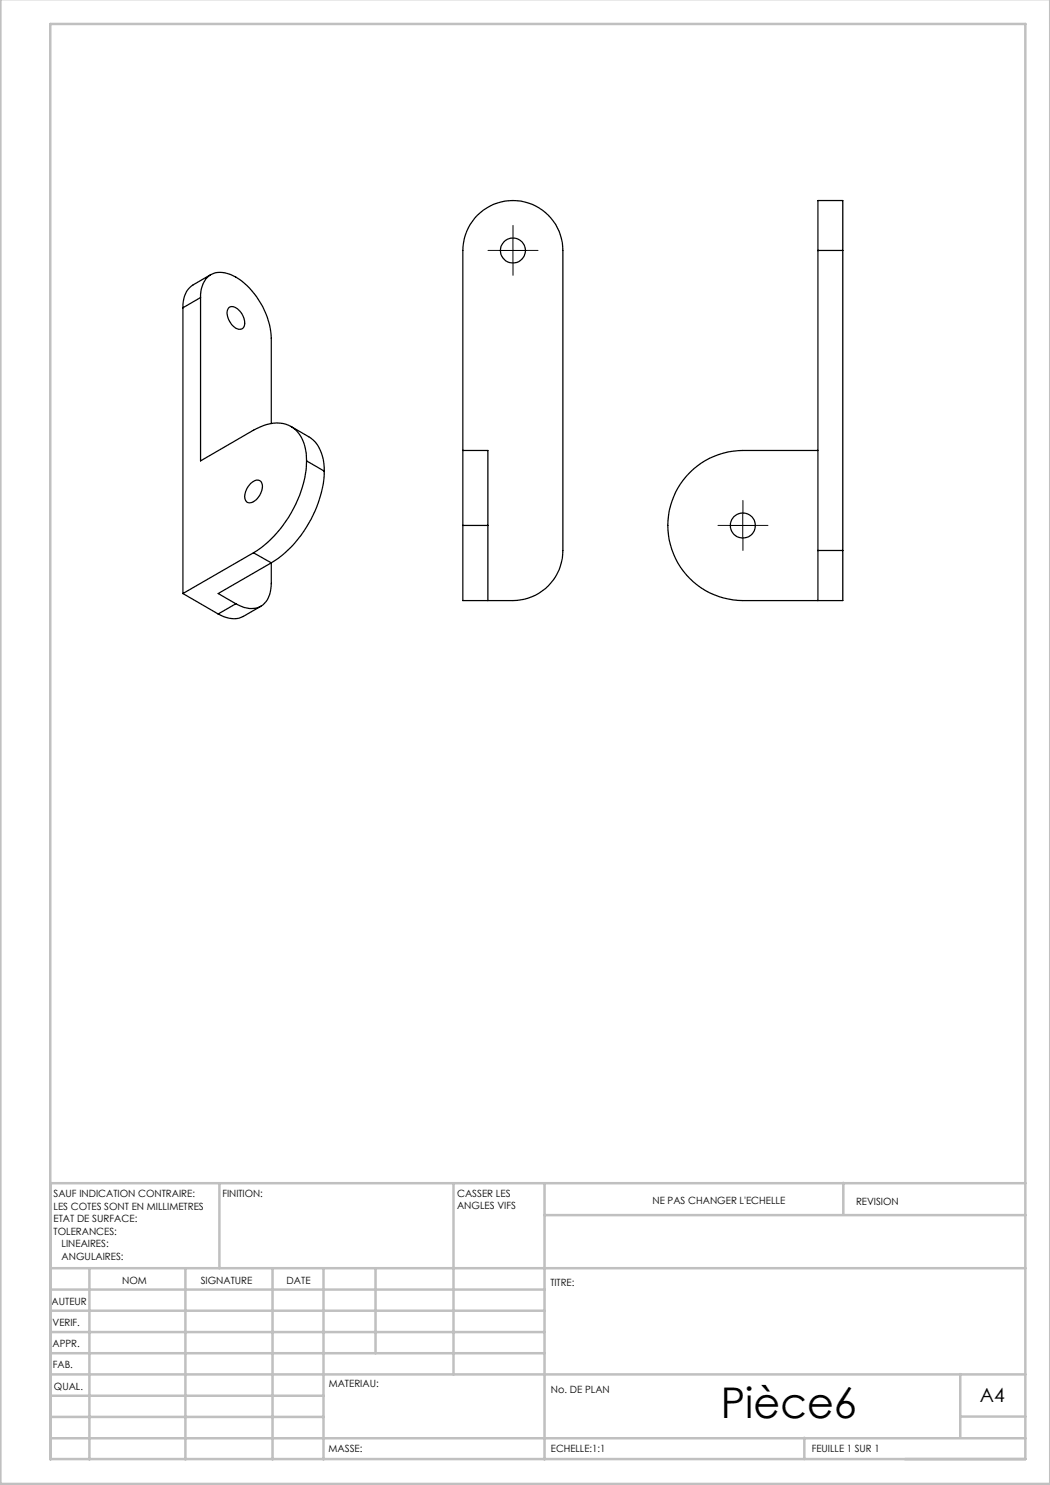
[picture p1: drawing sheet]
<svg xmlns="http://www.w3.org/2000/svg" width="210mm" height="297mm" viewBox="0 0 210 297" stroke-linecap="round" stroke-linejoin="round" font-family="sans-serif">
<path d="M100.1 50.1h-2.5M102.6 47.6v-2.5M102.6 52.6v2.5M105.1 50.1h2.5M146.1 105.1h-2.5M148.6 102.6v-2.5M148.6 107.6v2.5M151.1 105.1h2.5" fill="none" stroke="#000" stroke-width=".2" stroke-dasharray="30.5 1.3 1.3 1.3"/>
<path d="M100.1 50.1h5M102.6 47.6v5M146.1 105.1h5M148.6 102.6v5" fill="none" stroke="#000" stroke-width=".2"/>
<g fill="none" stroke="#c0c0c0" stroke-width=".5">
<path d="M.1 -.1v296.9h209.9v-296.9M10.1 4.8h195v287h-195zM43.9 236.6v17M90.7 236.6v38.3M108.9 236.6v55.3M168.7 236.6v6.3M205.1 236.6h-195v55.3M10.1 253.6h195M10.1 257.9h98.8M17.9 253.6v38.3M37.1 253.6v38.3M54.5 253.6v38.3"/>
<path d="M64.7 253.6v38.3M75.1 253.6v17M108.9 243h96.2M10.1 270.6h98.8M10.1 266.4h98.8M10.1 262.1h98.8M10.1 279.1h54.6M10.1 274.9h195M192.1 274.8v12.7M10.1 287.7h195M10.1 283.4h54.6M160.9 287.5v4.3"/>
<path d="M192.1 283.3h13"/>
</g>
<g fill="none" stroke="#000" stroke-width=".25">
<path d="M40.1 59.5v32.7l10.6-6.2a8.1 8.1 0 0 1 7-.9 6.8 6.8 0 0 1 3.6 6.3v.8M40.1 59.5a4.7 4.7 0 0 1 2.9-4.9 7.3 7.3 0 0 1 6.4 2.5 16.1 16.1 0 0 1 4.9 10.6v17M40.1 59.5l-3.5 2.1M42.2 54.9l-3.6 2.1a5 5 0 0 0-2 4.6M163.6 50.1v-10h5v10M163.6 50.1h5M163.6 50.1v60M168.6 50.1v60M36.6 61.6v57.1M45.8 61.6a1.59 1.59 0 0 1 2.2 .6 2.94 2.94 0 0 1 .6 3.4 1.8 1.8 0 0 1-2.5-1 2.66 2.66 0 0 1-.3-3zM50.2 96.7a1.34 1.34 0 0 1 2.1-.3 3.3 3.3 0 0 1-2.4 4.2 1.3 1.3 0 0 1-.9-2l.5-1zM58.2 85.3l3.5 2a7.5 7.5 0 0 1 3.1 6.9"/>
<path d="M61.3 92.2a23.5 23.5 0 0 1-10.6 18.4M61.3 92.2l3.5 2M64.8 94.2a23.4 23.4 0 0 1-10.5 18.4M92.6 90.1h5v15M92.6 90.1v15M92.6 90.1v-40a10 10 0 0 1 10-10 10 10 0 0 1 10 10v60a10 10 0 0 1-10 10h-10v-15M163.6 90.1h-15a15 15 0 0 0-15 15 15 15 0 0 0 15 15h20v-10M36.6 118.7l7 4.1M50.7 110.6l-14.1 8.1M50.7 110.6l3.6 2M54.3 112.6v4.1a4.9 4.9 0 0 1-2.5 4.8 5.1 5.1 0 0 1-4.6-.7M54.3 112.6l-10.7 6.1 3.6 2.1"/>
<path d="M92.6 105.1h5M97.6 105.1v15M163.6 110.1v10M163.6 110.1h5M47.2 120.8l-3.6 2M52.2 121.2l-3.6 2.1a5.2 5.2 0 0 1-5-.5"/>
<circle cx="102.6" cy="50.1" r="2.51"/>
<circle cx="148.6" cy="105.1" r="2.5"/>
</g>
<text font-size="8.5" x="144.2" y="283.5">Pièce6</text>
<text font-size="3.9" x="196" y="280.4">A4</text>
<g font-size="2">
<text x="10.7" y="239.5">SAUF INDICATION CONTRAIRE:</text>
<text x="44.5" y="239.5">FINITION:</text>
<text x="91.4" y="239.4">CASSER LES</text>
<text x="10.7" y="242">LES COTES SONT EN MILLIMETRES</text>
<text x="10.7" y="244.5">ETAT DE SURFACE:</text>
<text x="91.4" y="241.9">ANGLES VIFS</text>
<text x="130.5" y="240.8">NE PAS CHANGER L'ECHELLE</text>
<text x="171.2" y="241">REVISION</text>
<text x="10.7" y="247">TOLERANCES:</text>
<text x="12.3" y="249.5">LINEAIRES:</text>
<text x="12.3" y="252">ANGULAIRES:</text>
<text x="24.4" y="256.9">NOM</text>
<text x="40.1" y="256.8">SIGNATURE</text>
<text x="57.3" y="256.8">DATE</text>
<text x="110.1" y="257.1">TITRE:</text>
<text x="10.3" y="260.9">AUTEUR</text>
<text x="10.5" y="269.3">APPR.</text>
<text x="10.5" y="265.2">VERIF.</text>
<text x="10.6" y="273.6">FAB.</text>
<text x="10.8" y="278">QUAL.</text>
<text x="65.8" y="277.4">MATERIAU:</text>
<text x="110.2" y="278.5">No. DE PLAN</text>
<text x="65.7" y="290.4">MASSE:</text>
<text x="110.2" y="290.5">ECHELLE:1:1</text>
<text x="162.4" y="290.4">FEUILLE 1 SUR 1</text>
</g>
</svg>
